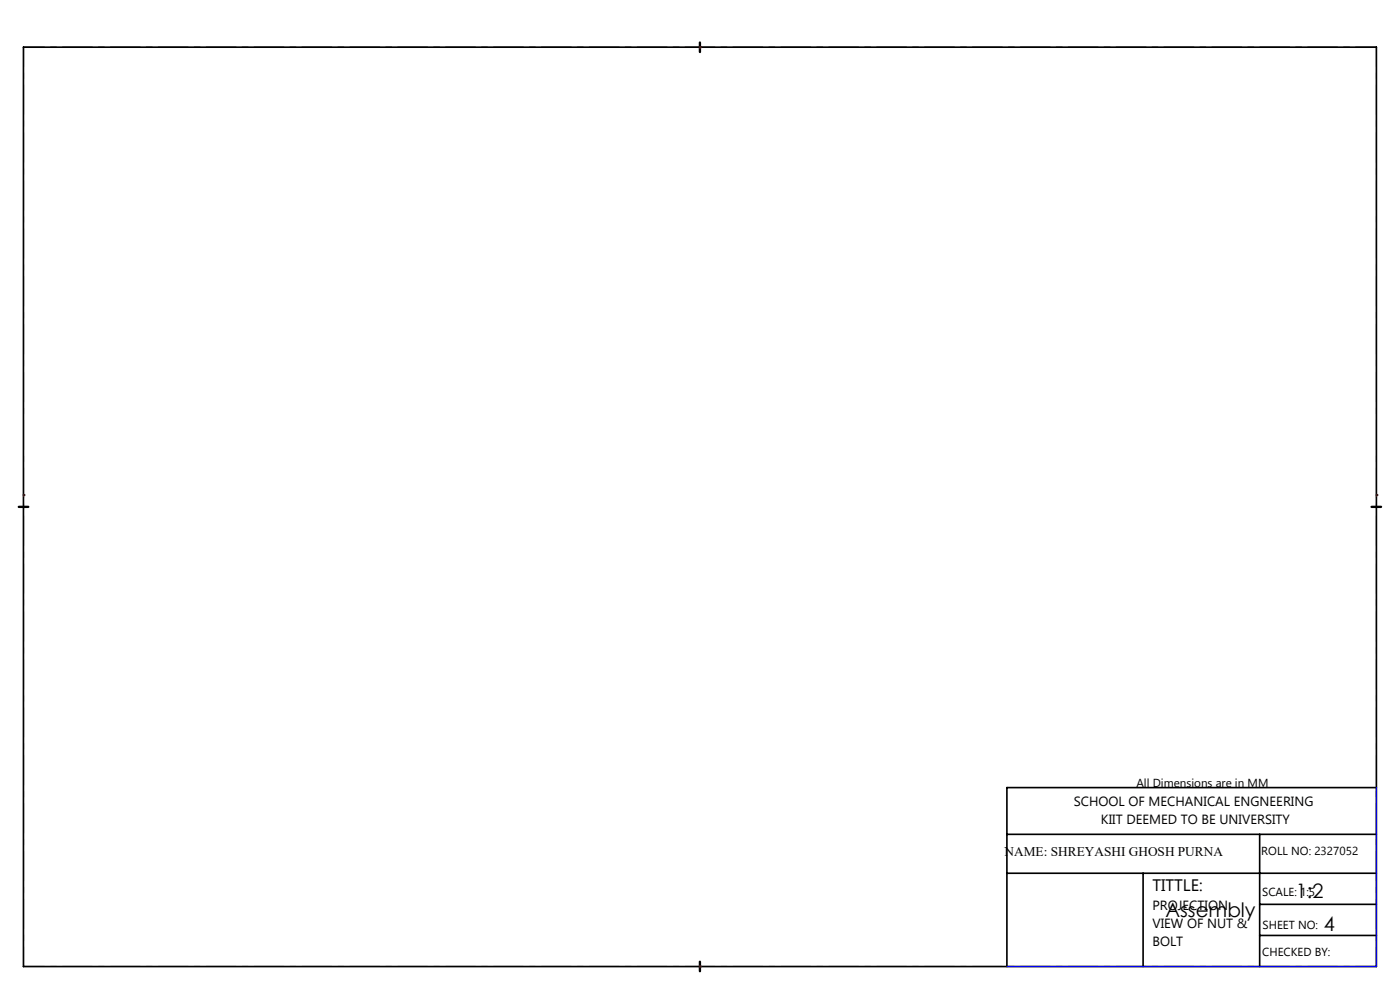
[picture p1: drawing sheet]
<svg xmlns="http://www.w3.org/2000/svg" width="297mm" height="210mm" viewBox="0 0 297 210" stroke-linecap="round" stroke-linejoin="round" font-family="sans-serif">
<path d="M5 10h287M5 205h287" fill="none" stroke="#000" stroke-width=".21" stroke-dasharray="6.3 1.3 1.3 1.3" stroke-dashoffset="1.9"/>
<path d="M5 10v195M292 10v195" fill="none" stroke="#000" stroke-width=".21" stroke-dasharray="6.3 1.3 1.3 1.3" stroke-dashoffset="2.2"/>
<path d="M5 10h287v195h-287zM213.6 177h78.4M267.2 177v28M292 167.1h-78.4v37.9M213.6 185.2h78.4M242.5 185.2v19.8M267.2 191.8h24.8M267.2 198.4h24.8" fill="none" stroke="#000" stroke-width=".35"/>
<path d="M148.5 9v2M4 107.5h2M291 107.5h2M148.5 204v2" fill="none" stroke="#000" stroke-width=".5"/>
<path d="M4.7 105a.25 .25 0 0 1 .5 0 .25 .25 0 0 1-.5 0zM291.7 105a.25 .25 0 0 1 .5 0 .25 .25 0 0 1-.5 0zM148.2 10a.25 .25 0 0 1 .5 0 .25 .25 0 0 1-.5 0zM148.2 205a.25 .25 0 0 1 .5 0 .25 .25 0 0 1-.5 0z" fill="#f00"/>
<path d="M292 167.1v37.9h-78.4" fill="none" stroke="#00f" stroke-width=".21"/>
<g font-size="4.2">
<text x="274.9" y="190.5">1:2</text>
<text x="247.2" y="194.4">Assembly</text>
<text x="280.8" y="197.5">4</text>
</g>
<text font-size="3.5" x="244.5" y="189.1">TITTLE:</text>
<g font-size="2.8">
<text x="227.8" y="170.9">SCHOOL OF MECHANICAL ENGNEERING</text>
<text x="233.6" y="174.8">KIIT DEEMED TO BE UNIVERSITY</text>
<text x="213.1" y="181.6">NAME: SHREYASHI GHOSH PURNA</text>
<text x="244.5" y="193">PROJECTION</text>
<text x="244.5" y="196.9">VIEW OF NUT &amp;</text>
<text x="244.5" y="200.7">BOLT</text>
</g>
<g font-size="2.5">
<text x="241.1" y="166.9">All Dimensions are in MM</text>
<text x="267.6" y="181.4">ROLL NO: 2327052</text>
<text x="267.8" y="190">SCALE: 1:5</text>
<text x="267.8" y="197">SHEET NO:</text>
<text x="267.8" y="202.9">CHECKED BY:</text>
</g>
</svg>
